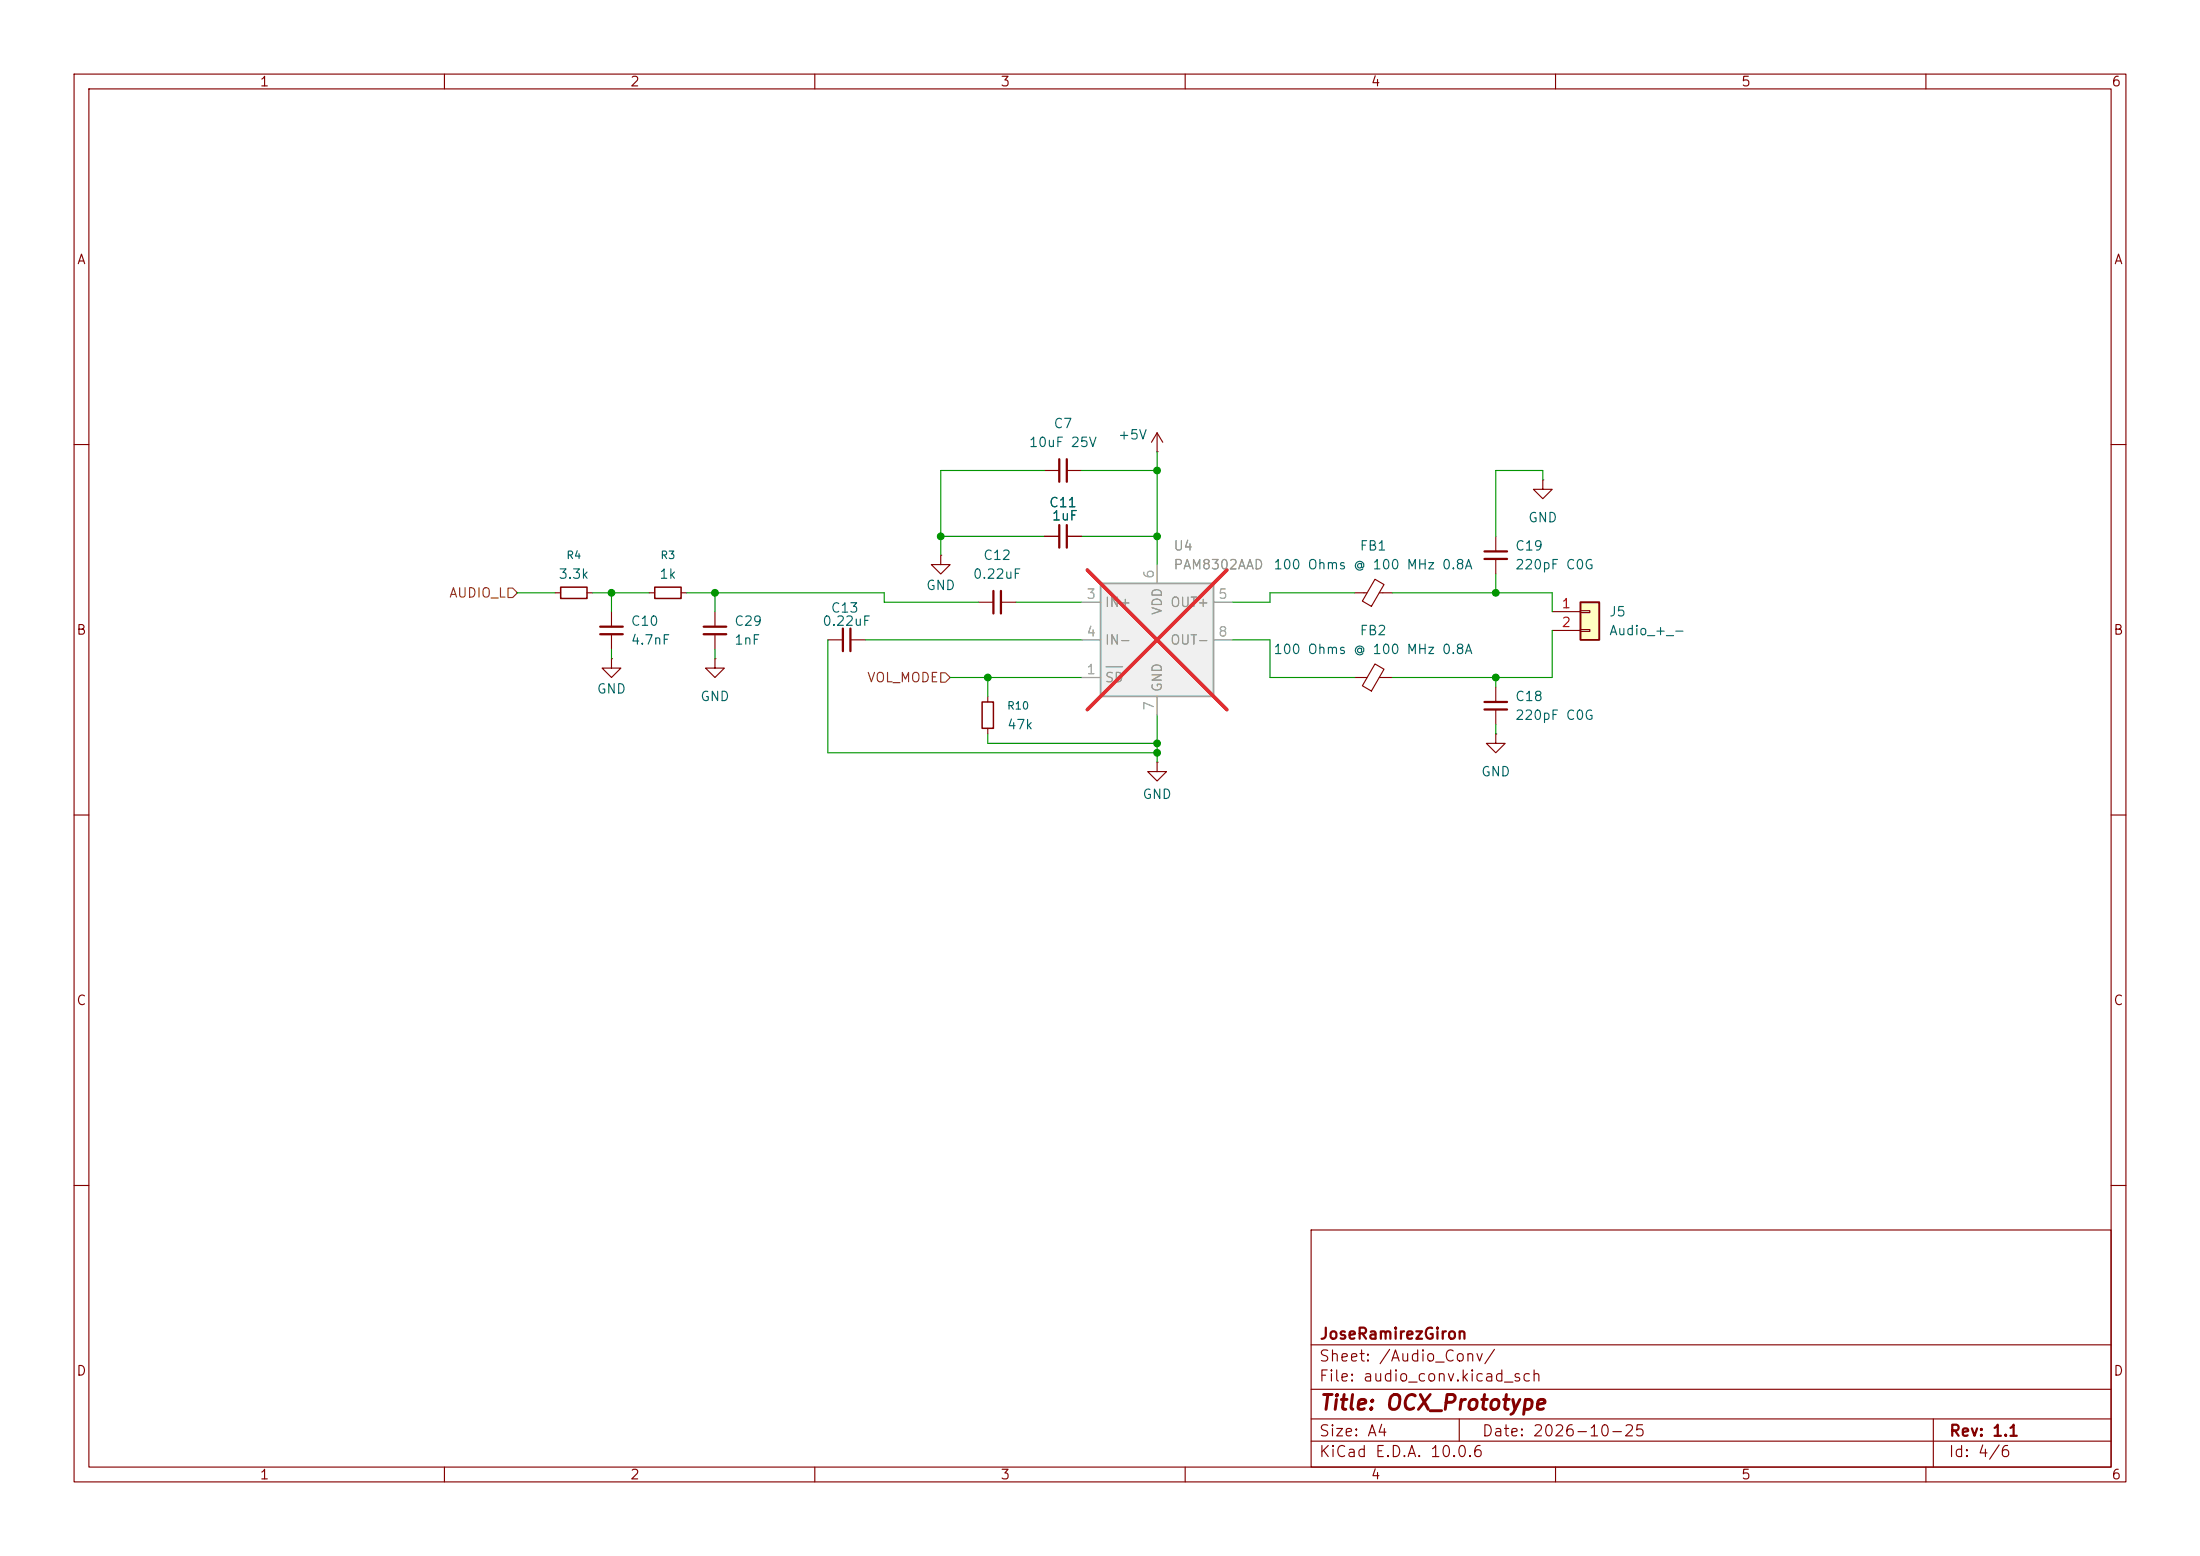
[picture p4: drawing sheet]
<svg xmlns="http://www.w3.org/2000/svg" width="297mm" height="210mm" viewBox="0 0 297 210" stroke-linecap="round" stroke-linejoin="round" font-family="sans-serif">
<g fill="none" stroke="#840000" stroke-width=".15">
<path d="M10 10h277v190h-277zM12 12h273v186h-273zM60 10v2M110 10v2M160 10v2M210 10v2M260 10v2M10 60h2M285 60h2M74.9 80h.8M79.2 80h.8M82.5 88.9v1.3h1.3l-1.3 1.2-1.2-1.2h1.2"/>
<path d="M82.5 88.9h.1M82.5 82.6v2M82.5 85.6v2M87.6 80h.8M91.9 80h.8M96.5 88.9v1.3h1.3l-1.3 1.2-1.3-1.2h1.3M96.5 88.9h.1M96.5 82.6v2M96.5 85.6v2M111.8 86.4h2M114.8 86.4h2M133.3 94v.7"/>
<path d="M133.3 98.3v.8M201.9 99.1v1.2h1.3l-1.3 1.3-1.2-1.3h1.2M201.9 99.1h.1M201.9 92.7v2M201.9 95.8v2M10 110h2M285 110h2M10 160h2M177 166h108v32h-108zM285 160h2M60 198v2M110 198v2"/>
<path d="M160 198v2M177 194.5h108M177 191.5h108M177 187.5h108M177 181.5h108M197 191.5v3M210 198v2M260 198v2M261 191.5v6.5"/>
</g>
<path d="M81 84.6h3.1M81 85.6h3.1M95 84.6h3M95 85.6h3M113.8 84.8v3.1M114.8 84.8v3.1M200.4 94.7h3.1M200.4 95.8h3.1" fill="none" stroke="#840000" stroke-width=".3"/>
<path d="M75.7 79.2h3.5v1.6h-3.5zM88.4 79.2h3.5v1.6h-3.5zM132.6 94.7h1.5v3.6h-1.5z" fill="none" stroke="#840000" stroke-width=".2"/>
<path d="M213.4 81.3h2.5v5.1h-2.5z" fill="#ffffc2"/>
<path d="M213.4 81.3h2.5v5.1h-2.5z" fill="none" stroke="#840000" stroke-width=".25"/>
<path d="M209.5 82.6h3.9M209.5 85.1h3.9M213.4 82.4h1.2v.3h-1.2zM213.4 85h1.2v.2h-1.2zM156.2 102.9v1.2h1.3l-1.3 1.3-1.3-1.3h1.3M156.2 102.9h.1" fill="none" stroke="#840000" stroke-width=".15"/>
<path d="M148.6 78.7h15.2v15.3h-15.2z" fill="#f0f0f0"/>
<path d="M148.6 78.7h15.2v15.3h-15.2z" fill="none" stroke="#a1a1a1" stroke-width=".25"/>
<path d="M156.2 76.2v2.5M146 91.4h2.6M146 81.3h2.6M146 86.4h2.6M156.2 94v2.5M163.8 81.3h2.6M163.8 86.4h2.6" fill="none" stroke="#a1a1a1" stroke-width=".15"/>
<path d="M149.3 90h2.3" fill="none" stroke="#989898" stroke-width=".15"/>
<path d="M146.8 76.9l18.8 18.9M165.6 76.9l-18.8 18.9" fill="none" stroke="#e12e31" stroke-width=".46"/>
<path d="M134.1 79.8v3M135.1 79.8v3M143 62v3M143 70.9v3M144 62v3M144 70.9v3M200.4 74.4h3.1M200.4 75.4h3.1" fill="none" stroke="#840000" stroke-width=".3"/>
<g fill="none" stroke="#840000" stroke-width=".15">
<path d="M156.2 58.4l-.8 1.3M156.2 58.4l.8 1.3M156.2 58.4v2.6M127 74.9v1.3h1.3l-1.3 1.3-1.3-1.3h1.3M127 74.9h.1M141 63.5h2M141 72.4h2M144 63.5h2M144 72.4h2M156.2 61h.1M185.6 78.2l1.2 .7-1.7 2.9-1.2-.7zM201.9 72.4v2"/>
<path d="M201.9 75.4v2.1M208.3 64.8v1.2h1.2l-1.2 1.3-1.3-1.3h1.3M208.3 64.8h.1M132.1 81.3h2M135.1 81.3h2.1M182.9 91.4h1.6M182.9 80h1.6M185.6 89.6l1.2 .7-1.7 3-1.2-.7zM186.2 91.4h1.8M186.2 80h1.8"/>
</g>
<path d="M68.6 79.4h.6l.6 .6-.6 .6h-.6zM127 90.8h.6l.7 .6-.7 .7h-.6z" fill="none" stroke="#725600" stroke-width=".15"/>
<g fill="none" stroke="#009600" stroke-width=".15">
<path d="M127 72.4h14M141 63.5h-14v11.4M146 63.5h10.2M146 72.4h10.2M156.2 61v15.2M201.9 77.5v2.5M208.3 64.8v-1.3h-6.4v8.9M69.8 80h5.1M80 80h7.6M82.5 80v2.6M82.5 87.6v1.3M92.7 80h26.7v1.3h12.7"/>
<path d="M96.5 80v2.6M96.5 87.6v1.3M111.8 86.4v15.2h44.4M116.8 86.4h29.2M128.3 91.4h17.7M133.3 91.4v2.6M133.3 99.1v1.2h22.9M137.2 81.3h8.8M156.2 96.5v6.4M166.4 86.4h5v5h11.5M182.9 80h-11.5v1.3h-5M188 80h21.5v2.6"/>
<path d="M201.9 91.4v1.3M201.9 97.8v1.3M209.5 85.1v6.3h-21.5"/>
</g>
<g fill="#009600" stroke="#009600" stroke-width=".14">
<circle cx="133.3" cy="91.4" r=".46"/>
<circle cx="127" cy="72.4" r=".46"/>
<circle cx="96.5" cy="80" r=".46"/>
<circle cx="156.2" cy="72.4" r=".46"/>
<circle cx="156.2" cy="63.5" r=".46"/>
<circle cx="82.5" cy="80" r=".46"/>
<circle cx="201.9" cy="91.4" r=".46"/>
<circle cx="156.2" cy="101.6" r=".46"/>
<circle cx="156.2" cy="100.3" r=".46"/>
<circle cx="201.9" cy="80" r=".46"/>
</g>
<text font-size="2" fill="#840000" x="178" y="190.8">Title: OCX_Prototype</text>
<g font-size="1.5" fill="#840000">
<text x="178" y="184.1">Sheet: /Audio_Conv/</text>
<text x="178" y="181.1">JoseRamirezGiron</text>
<text x="178" y="186.8">File: audio_conv.kicad_sch</text>
<text x="178" y="197">KiCad E.D.A. 10.0.6</text>
<text x="178" y="194.2">Size: A4</text>
<text x="200" y="194.2">Date: 2026-10-25</text>
<text x="263" y="197">Id: 4/6</text>
<text x="263" y="194.2">Rev: 1.1</text>
</g>
<g font-size="1.3" fill="#840000">
<text x="35" y="12">1</text>
<text x="85" y="12">2</text>
<text x="135" y="12">3</text>
<text x="185" y="12">4</text>
<text x="235" y="12">5</text>
<text x="285" y="12">6</text>
<text x="10.3" y="36">A</text>
<text x="285.3" y="36">A</text>
<text x="10.2" y="86">B</text>
<text x="285.2" y="86">B</text>
<text x="10.2" y="136">C</text>
<text x="285.2" y="136">C</text>
<text x="10.2" y="186">D</text>
<text x="285.2" y="186">D</text>
<text x="35" y="200">1</text>
<text x="85" y="200">2</text>
<text x="135" y="200">3</text>
<text x="185" y="200">4</text>
<text x="235" y="200">5</text>
<text x="285" y="200">6</text>
</g>
<g font-size="1.3" fill="#006464">
<text x="142.1" y="58.1">C7</text>
<text x="150.8" y="59.6">+5V</text>
<text x="138.8" y="60.7">10uF 25V</text>
<text x="141.5" y="68.8">C11</text>
<text x="141.9" y="70.6">1uF</text>
<text x="206.2" y="70.8">GND</text>
<text x="132.6" y="75.9">C12</text>
<text x="171.8" y="77.2">100 Ohms @ 100 MHz 0.8A</text>
<text x="183.5" y="74.6">FB1</text>
<text x="204.5" y="74.6">C19</text>
<text x="204.5" y="77.2">220pF C0G</text>
<text x="75.3" y="78.4">3.3k</text>
<text x="88.9" y="78.4">1k</text>
<text x="112.1" y="83">C13</text>
<text x="124.9" y="80">GND</text>
<text x="131.3" y="78.4">0.22uF</text>
<text x="217.2" y="83.5">J5</text>
<text x="85.1" y="84.8">C10</text>
<text x="85.1" y="87.3">4.7nF</text>
<text x="99" y="84.8">C29</text>
<text x="99" y="87.3">1nF</text>
<text x="110.9" y="84.8">0.22uF</text>
<text x="171.8" y="88.6">100 Ohms @ 100 MHz 0.8A</text>
<text x="183.5" y="86.1">FB2</text>
<text x="217.2" y="86.1">Audio_+_-</text>
<text x="80.5" y="93.9">GND</text>
<text x="94.5" y="94.9">GND</text>
<text x="204.5" y="94.9">C18</text>
<text x="135.9" y="98.8">47k</text>
<text x="204.5" y="97.5">220pF C0G</text>
<text x="199.9" y="105.1">GND</text>
<text x="154.1" y="108.2">GND</text>
</g>
<g font-size="1.3" fill="#989898">
<text x="158.3" y="74.6">U4</text>
<text x="158.3" y="77.2">PAM8302AAD</text>
<text x="149.1" y="82.2">IN+</text>
<text x="157.2" y="83.1" transform="rotate(-90 157.2 83.1)">VDD</text>
<text x="157.9" y="82.2">OUT+</text>
<text x="149.1" y="87.3">IN-</text>
<text x="157.9" y="87.3">OUT-</text>
<text x="149.1" y="92.4">SD</text>
<text x="157.2" y="93.5" transform="rotate(-90 157.2 93.5)">GND</text>
</g>
<g font-size="1.3" fill="#725600">
<text x="60.5" y="81">AUDIO_L</text>
<text x="117" y="92.4">VOL_MODE</text>
</g>
<g font-size="1.3" fill="#aaa">
<text x="146.6" y="81.1">3</text>
<text x="156.1" y="78.2" transform="rotate(-90 156.1 78.2)">6</text>
<text x="164.4" y="81.1">5</text>
<text x="146.6" y="86.2">4</text>
<text x="164.4" y="86.2">8</text>
<text x="146.6" y="91.3">1</text>
<text x="156.1" y="96" transform="rotate(-90 156.1 96)">7</text>
</g>
<g font-size="1.3" fill="#a90000">
<text x="210.7" y="82.4">1</text>
<text x="210.7" y="85">2</text>
</g>
<g font-size="1" fill="#006464">
<text x="76.4" y="75.7">R4</text>
<text x="89.1" y="75.7">R3</text>
<text x="135.9" y="96">R10</text>
</g>
</svg>
